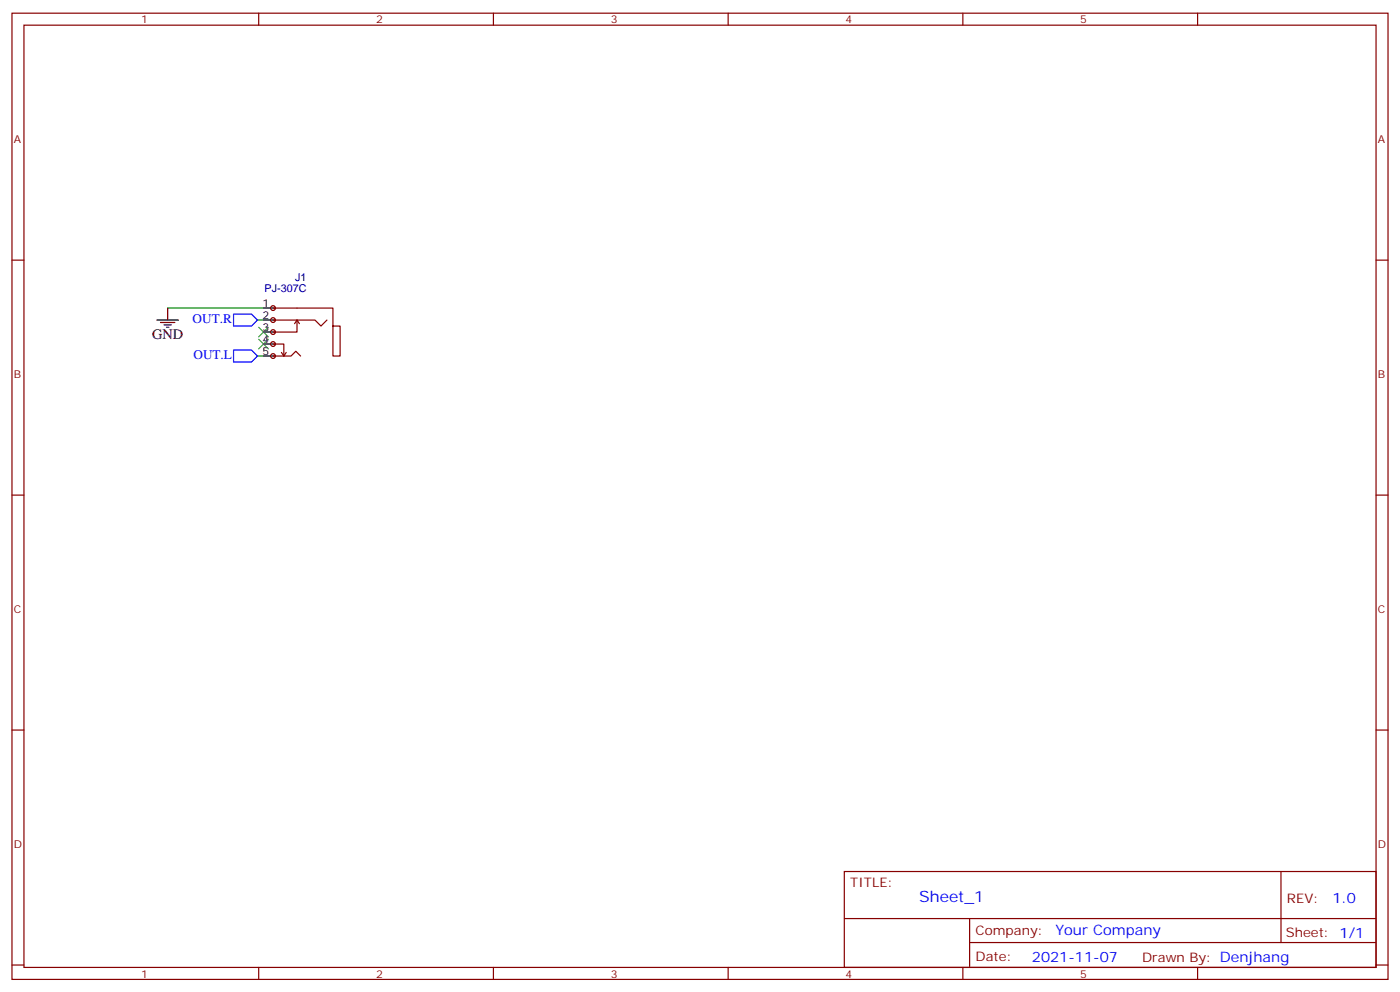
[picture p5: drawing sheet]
<svg xmlns="http://www.w3.org/2000/svg" width="412mm" height="292mm" viewBox="0 0 412 292" stroke-linecap="round" stroke-linejoin="round" font-family="sans-serif">
<g fill="none" stroke="#870000" stroke-width=".35">
<path d="M3.5 3.9h405.4v284.3h-405.4zM7.1 7.4h398.2v277.3h-398.2zM76.2 3.9v3.5M145.3 3.9v3.5M214.5 3.9v3.5M283.6 3.9v3.5M352.8 3.9v3.5M3.5 76.6h3.6M405.3 76.6h3.6M3.5 145.7h3.6M405.3 145.7h3.6M3.5 214.8h3.6"/>
<path d="M405.3 214.8h3.6M248.7 256.5h156.6v28.2h-156.6zM377.3 256.5v20.9M248.7 270.3h156.5M285.6 277.4h119.6M285.6 270.3v14.1M3.5 284h3.6M76.2 284.7v3.5M145.3 284.7v3.5M214.5 284.7v3.5M283.6 284.7v3.5M352.8 284.7v3.5"/>
<path d="M405.3 284h3.6"/>
</g>
<path d="M76.2 99.8l2.8 2.9M76.2 96.3l2.8 2.8M79 99.8l-2.8 2.9M79 96.3l-2.8 2.8" fill="none" stroke="#3c3" stroke-width=".35"/>
<path d="M49.4 90.7h28.2M75.8 94.2h1.8M75.8 104.8h1.8" fill="none" stroke="#008700" stroke-width=".35"/>
<path d="M46.2 94.2h6.4M47.3 94.9h4.2M48.3 95.6h2.1M49 96.3h.7M49.4 90.7v3.5" fill="none" stroke="#000" stroke-width=".35"/>
<path d="M68.8 92.4h5.3l1.7 1.8-1.7 1.8h-5.3zM68.8 103h5.3l1.7 1.8-1.7 1.7h-5.3z" fill="none" stroke="#00f" stroke-width=".35"/>
<g fill="#f0f0f0" stroke="#870000" stroke-width=".35">
<circle cx="80.4" cy="104.8" r=".71"/>
<circle cx="80.4" cy="101.2" r=".71"/>
<circle cx="80.4" cy="97.7" r=".71"/>
<circle cx="80.4" cy="94.2" r=".71"/>
<circle cx="80.4" cy="90.7" r=".71"/>
</g>
<path d="M77.6 90.7h3.5M77.6 94.2h3.5M77.6 97.7h3.5M77.6 101.2h3.5M77.6 104.8h3.5" fill="none" stroke="#000" stroke-width=".35"/>
<path d="M80.4 94.2h12.4l1.7 1.8 1.8-1.8M80.4 90.7h17.7v5.3h2.1v8.8h-2.1v-8.8M87.5 94.2v3.5h-7.1M87.5 94.2l.7 1M87.5 94.2l-.7 1M80.4 104.8h5.3l1.4-1.4 1.4 1.4M80.4 101.2h3.2v3.6M82.9 103.7l.7 1.1M84.3 103.7l-.7 1.1" fill="none" stroke="#870000" stroke-width=".35"/>
<text font-size="4.6" fill="#00f" x="270.8" y="265.5">Sheet_1</text>
<text font-size="4.2" x="44.8" y="99.8">GND</text>
<g font-size="4.2" fill="#00f">
<text x="392.5" y="265.7">1.0</text>
<text x="310.9" y="275.3">Your Company</text>
<text x="304" y="283.1">2021-11-07</text>
</g>
<g font-size="3.9" fill="#00f">
<text x="56.8" y="95">OUT.R</text>
<text x="57" y="105.6">OUT.L</text>
</g>
<g font-size="3.9" fill="#800">
<text x="250.5" y="261.1">TITLE:</text>
<text x="379.1" y="265.7">REV:</text>
<text x="287.4" y="275.3">Company:</text>
<text x="378.7" y="275.9">Sheet: 1/1</text>
<text x="287.4" y="282.9">Date:</text>
<text x="336.4" y="283">Drawn By: Denjhang</text>
</g>
<g font-size="3.2" fill="#800">
<text x="41.6" y="6.9">1</text>
<text x="110.8" y="6.9">2</text>
<text x="179.9" y="6.9">3</text>
<text x="249.1" y="6.9">4</text>
<text x="318.2" y="6.9">5</text>
<text x="4.1" y="42">A</text>
<text x="405.9" y="42">A</text>
<text x="4.1" y="111.1">B</text>
<text x="405.9" y="111.1">B</text>
<text x="4.1" y="180.3">C</text>
<text x="405.9" y="180.3">C</text>
<text x="4.1" y="249.4">D</text>
<text x="405.9" y="249.4">D</text>
<text x="41.6" y="287.7">1</text>
<text x="110.8" y="287.7">2</text>
<text x="179.9" y="287.7">3</text>
<text x="249.1" y="287.7">4</text>
<text x="318.2" y="287.7">5</text>
</g>
<g font-size="3.2" fill="#000080">
<text x="86.9" y="82.7">J1</text>
<text x="77.9" y="85.9">PJ-307C</text>
</g>
<g font-size="3.2">
<text x="77.4" y="90.3">1</text>
<text x="77.4" y="93.8">2</text>
<text x="77.4" y="97.4">3</text>
<text x="77.4" y="100.9">4</text>
<text x="77.4" y="104.4">5</text>
</g>
</svg>
